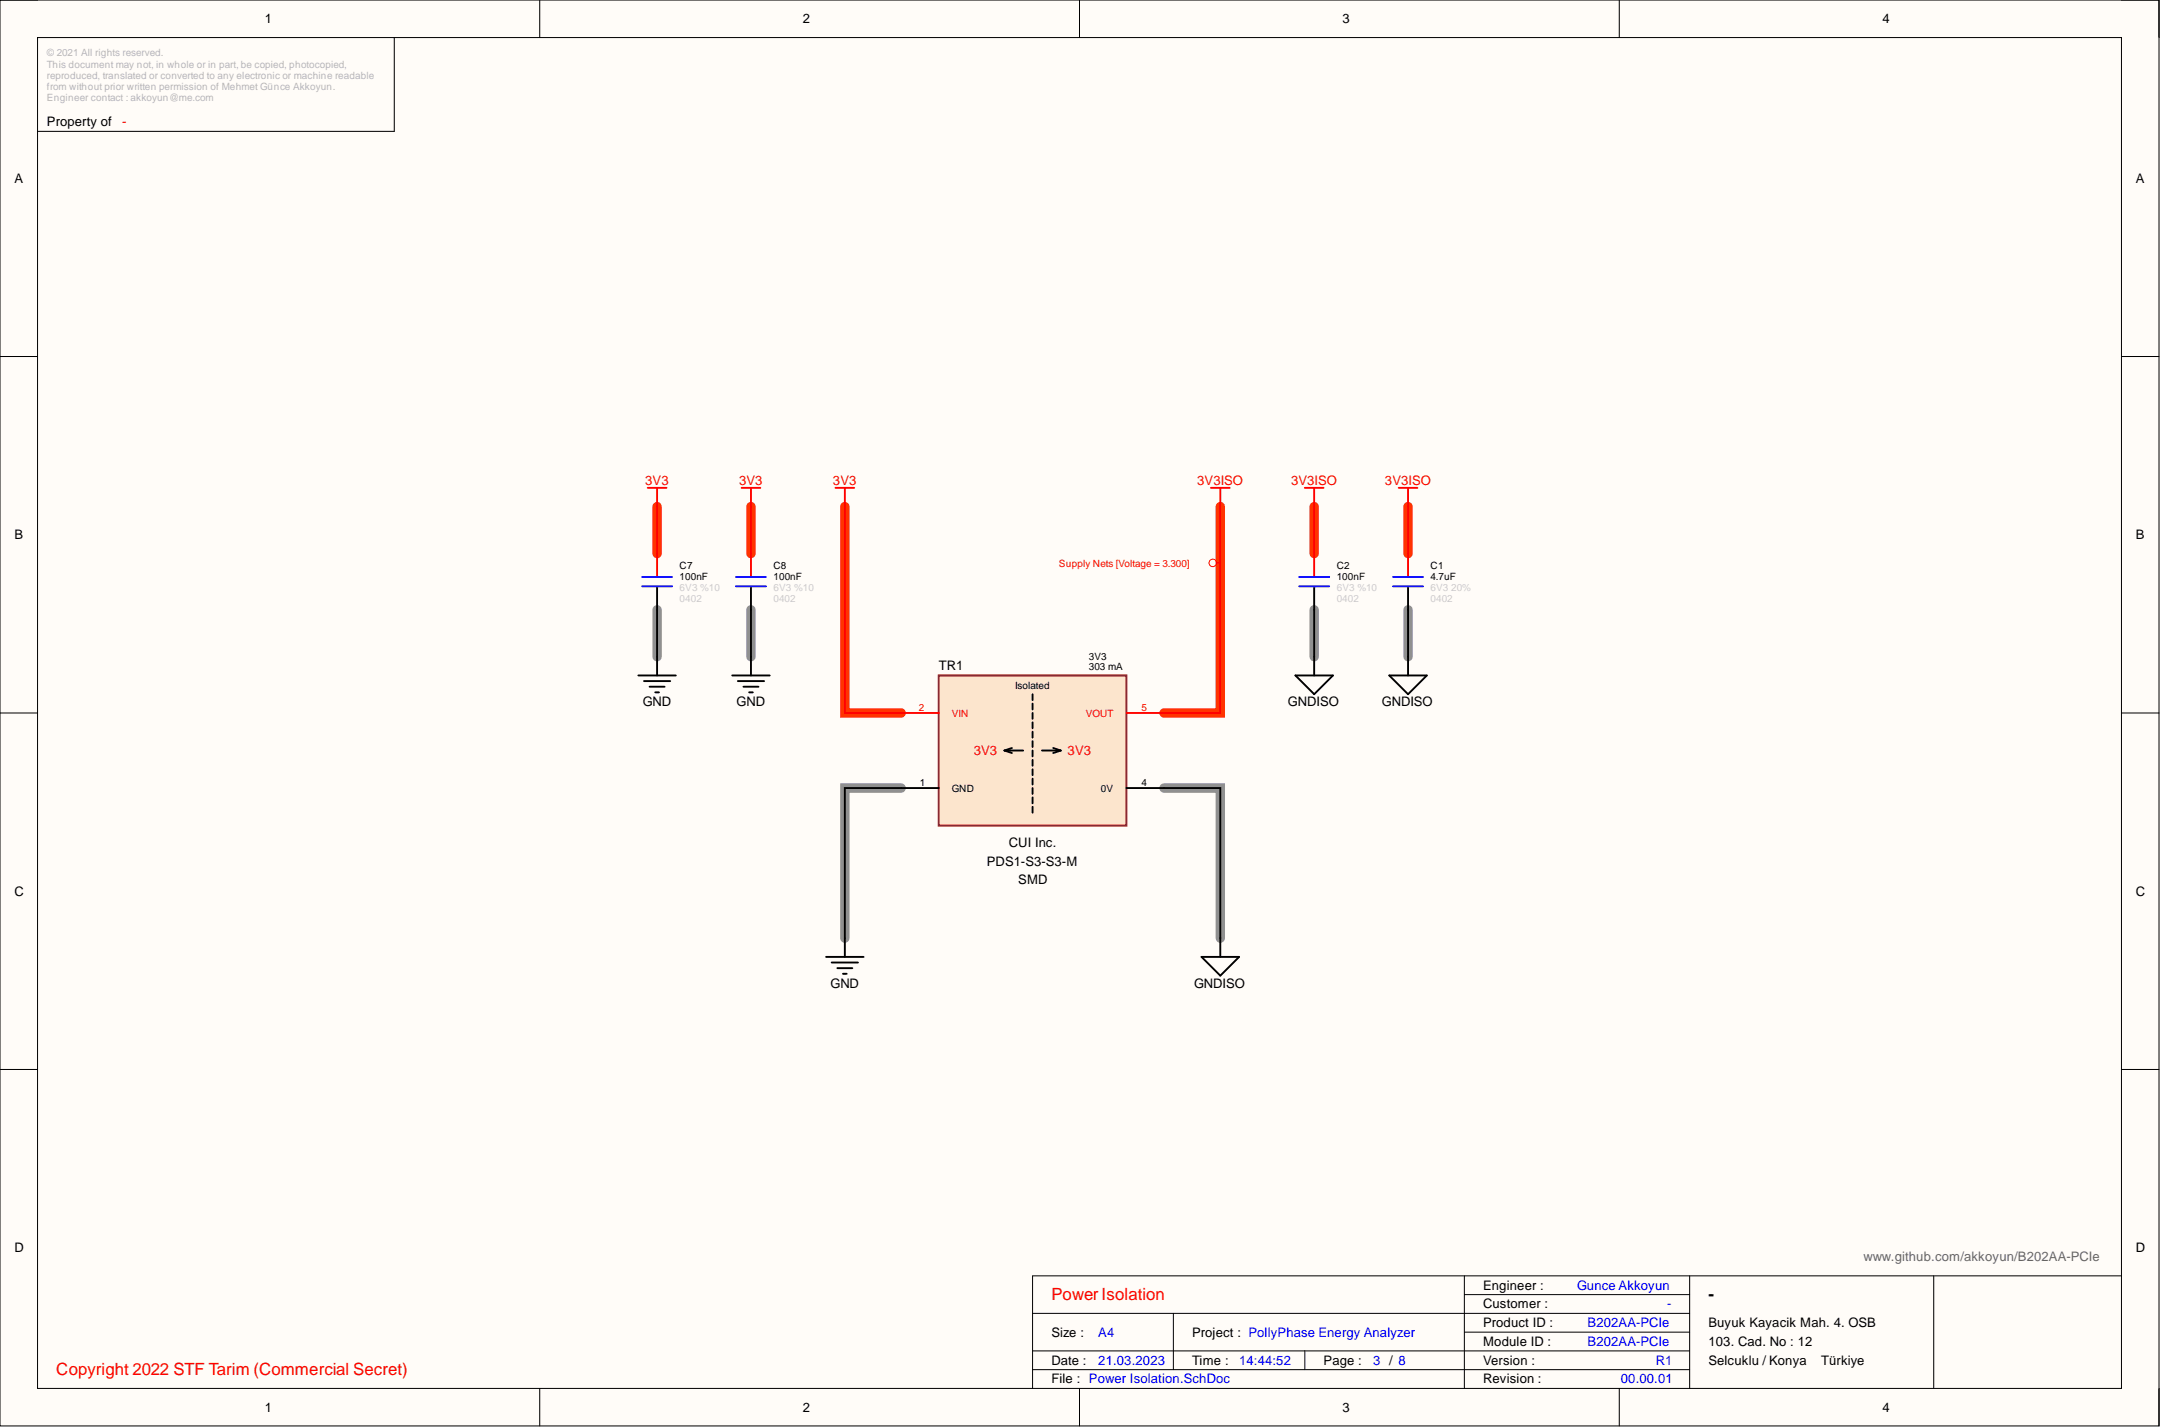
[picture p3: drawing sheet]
<svg xmlns="http://www.w3.org/2000/svg" width="292mm" height="193mm" viewBox="0 0 292 193" stroke-linecap="round" stroke-linejoin="round" font-family="sans-serif">
<path d="M0 0h291.8v192.7h-291.8z" fill-rule="evenodd" fill="#fffcf8"/>
<path d="M0 0h291.8v192.7h-291.8z" fill="none" stroke="#000" stroke-width=".14"/>
<path d="M5.1 5.1h281.7v182.5h-281.7z" fill-rule="evenodd" fill="#fffcf8"/>
<g fill="none" stroke="#000" stroke-width=".14">
<path d="M0 0h5.1M5.1 5.1h281.7v182.5h-281.7zM53.3 5.1v12.7h-48.2M73 0v5.1M145.9 0v5.1M218.9 0v5.1M286.8 0h5v5.1M0 48.2h5.1M286.8 48.2h5M0 96.3h5.1M286.8 96.3h5M0 144.5h5.1"/>
<path d="M286.8 144.5h5M139.6 177.5h88.8M158.6 177.5v7.6M197.9 174.9h30.5M197.9 172.4v15.2M228.4 172.4v15.2M261.4 172.4v15.2M286.8 172.4h-147.2v15.2M73 187.6v5.1M139.6 182.6h88.8M139.6 185.1h88.8M145.9 187.6v5.1"/>
<path d="M176.4 182.6v2.5M197.9 180h30.5M218.9 187.6v5.1M291.8 187.6v5.1"/>
</g>
<path d="M88.8 82.4v6.3M101.5 82.4v6.3M177.6 82.4v6.3M190.3 82.4v6.3M121.8 106.5h-7.6v20.3M157.3 106.5h7.6v20.3" fill="none" stroke="#909090" stroke-width="1.3"/>
<path d="M88.8 68.5v6.3M101.5 68.5v6.3M114.2 68.5v27.8h7.6M164.9 68.5v27.8h-7.6M177.6 68.5v6.3M190.3 68.5v6.3" fill="none" stroke="#f30" stroke-width="1.3"/>
<g fill="none" stroke="#f00" stroke-width=".25">
<path d="M87.5 65.9h2.6M88.8 65.9v2.6M88.8 74.8v3M100.2 65.9h2.6M101.5 65.9v2.6M101.5 74.8v3M112.9 65.9h2.6M114.2 65.9v2.6M163.7 65.9h2.5M164.9 65.9v2.6M176.4 65.9h2.5M177.6 65.9v2.6"/>
<path d="M177.6 74.8v3M189.1 65.9h2.5M190.3 65.9v2.6M190.3 74.8v3"/>
</g>
<g fill="none" stroke="#000" stroke-width=".25">
<path d="M88.8 79.4v3M101.5 79.4v3M177.6 79.4v3M190.3 79.4v3M86.3 91.3h5.1M87 92h3.6M87.8 92.8h2M88.6 93.6h.5M88.8 88.7v2.6M99 91.3h5M99.7 92h3.6M100.5 92.8h2"/>
<path d="M101.3 93.6h.5M101.5 88.7v2.6M175.1 91.3h5.1l-2.6 2.5zM177.6 88.7v2.6M187.8 91.3h5.1l-2.6 2.5zM190.3 88.7v2.6M111.7 129.3h5M112.4 130.1h3.6M113.2 130.8h2M113.9 131.6h.5M114.2 126.8v2.5M162.4 129.3h5.1l-2.6 2.5z"/>
<path d="M164.9 126.8v2.5"/>
</g>
<g fill="none" stroke="#f00" stroke-width=".14">
<path d="M164.4 76.1h.5"/>
<circle cx="163.9" cy="76.1" r=".51"/>
</g>
<path d="M86.8 78h4M86.8 79.2h4M99.5 78h4M99.5 79.2h4M175.6 78h4.1M175.6 79.2h4.1M188.3 78h4.1M188.3 79.2h4.1" fill="none" stroke="#00f" stroke-width=".25"/>
<path d="M126.9 91.3h25.4v20.3h-25.4z" fill-rule="evenodd" fill="#fce5cd"/>
<path d="M126.9 91.3h25.4v20.3h-25.4z" fill="none" stroke="#800000" stroke-width=".25"/>
<path d="M88.8 68.5v6.3M101.5 68.5v6.3M114.2 68.5v27.8h12.7M164.9 68.5v27.8h-12.6M177.6 68.5v6.3M190.3 68.5v6.3" fill="none" stroke="#f00" stroke-width=".25"/>
<g fill="none" stroke="#000" stroke-width=".25">
<path d="M88.8 82.4v6.3M101.5 82.4v6.3M139.6 93.8v.8M139.6 95.1v.8M139.6 96.3v.8M139.6 97.6v.8M139.6 98.9v.8M177.6 82.4v6.3M190.3 82.4v6.3M126.9 106.5h-12.7v20.3M135.8 101.4h2.5M135.8 101.4l1 .4"/>
<path d="M136.8 101.1l-1 .3M139.6 100.2v.7M139.6 101.4v.8M139.6 102.7v.8M139.6 104v.7M139.6 105.2v.8M139.6 106.5v.8M139.6 107.8v.8M139.6 109v.8M140.8 101.4h2.6M142.4 101.1l1 .3M143.4 101.4l-1 .4"/>
<path d="M152.3 106.5h12.6v20.3"/>
</g>
<g font-size="2.3" fill="#f00">
<text x="142.1" y="175.7">Power Isolation</text>
<text x="7.6" y="185.8">Copyright 2022 STF Tarim (Commercial Secret)</text>
</g>
<text font-size="2.3" x="230.9" y="175.7">-</text>
<g font-size="1.8">
<text x="35.8" y="3.1">1</text>
<text x="108.5" y="3.1">2</text>
<text x="181.4" y="3.1">3</text>
<text x="254.4" y="3.1">4</text>
<text x="6.3" y="17.1">Property of</text>
<text x="1.9" y="24.7">A</text>
<text x="288.7" y="24.7">A</text>
<text x="1.9" y="72.9">B</text>
<text x="288.7" y="72.9">B</text>
<text x="86.9" y="95.4">GND</text>
<text x="99.6" y="95.4">GND</text>
<text x="126.9" y="90.6">TR1</text>
<text x="174.1" y="95.4">GNDISO</text>
<text x="186.8" y="95.4">GNDISO</text>
<text x="133.4" y="117">PDS1-S3-S3-M</text>
<text x="136.4" y="114.4">CUI Inc.</text>
<text x="137.6" y="119.5">SMD</text>
<text x="1.9" y="121">C</text>
<text x="288.7" y="121">C</text>
<text x="112.2" y="133.4">GND</text>
<text x="161.4" y="133.4">GNDISO</text>
<text x="1.9" y="169.2">D</text>
<text x="288.7" y="169.2">D</text>
<text x="200.5" y="174.3">Engineer :</text>
<text x="200.5" y="176.8">Customer :</text>
<text x="200.5" y="179.3">Product ID :</text>
<text x="230.9" y="179.3">Buyuk Kayacik Mah. 4. OSB</text>
<text x="142.1" y="184.4">Date :</text>
<text x="142.1" y="180.6">Size :</text>
<text x="161.1" y="184.4">Time :</text>
<text x="161.1" y="180.6">Project : PollyPhase Energy Analyzer</text>
<text x="178.9" y="184.4">Page :</text>
<text x="200.5" y="181.9">Module ID :</text>
<text x="200.5" y="184.4">Version :</text>
<text x="230.9" y="181.9">103. Cad. No : 12</text>
<text x="230.9" y="184.4">Selcuklu / Konya</text>
<text x="246.2" y="184.4">Türkiye</text>
<text x="35.8" y="190.7">1</text>
<text x="108.5" y="190.7">2</text>
<text x="142.1" y="186.9">File : Power Isolation.SchDoc</text>
<text x="181.4" y="190.7">3</text>
<text x="200.5" y="186.9">Revision :</text>
<text x="254.4" y="190.7">4</text>
</g>
<g font-size="1.8" fill="#f00">
<text x="16.5" y="17.1">-</text>
<text x="87.2" y="65.5">3V3</text>
<text x="99.9" y="65.5">3V3</text>
<text x="112.6" y="65.5">3V3</text>
<text x="161.8" y="65.5">3V3ISO</text>
<text x="174.5" y="65.5">3V3ISO</text>
<text x="187.2" y="65.5">3V3ISO</text>
<text x="131.6" y="102">3V3</text>
<text x="144.3" y="102">3V3</text>
</g>
<text font-size="1.8" fill="#666" x="251.9" y="170.5">www.github.com/akkoyun/B202AA-PCIe</text>
<g font-size="1.8" fill="#00f">
<text x="213.2" y="174.3">Gunce Akkoyun</text>
<text x="214.6" y="179.3">B202AA-PCIe</text>
<text x="225.3" y="176.8">-</text>
<text x="148.5" y="184.4">21.03.2023</text>
<text x="148.5" y="180.6">A4</text>
<text x="167.5" y="184.4">14:44:52</text>
<text x="185.6" y="184.4">3 / 8</text>
<text x="214.6" y="181.9">B202AA-PCIe</text>
<text x="223.8" y="184.4">R1</text>
<text x="219.1" y="186.9">00.00.01</text>
</g>
<g font-size="1.4" fill="#b7b7b7">
<text x="6.3" y="7.6">© 2021 All rights reserved.</text>
<text x="6.3" y="9.1">This document may not, in whole or in part, be copied, photocopied,</text>
<text x="6.3" y="10.7">reproduced, translated or converted to any electronic or machine readable</text>
<text x="6.3" y="12.2">from without prior written permission of Mehmet Günce Akkoyun.</text>
<text x="6.3" y="13.7">Engineer contact : akkoyun@me.com</text>
</g>
<g font-size="1.4">
<text x="91.9" y="76.8">C7</text>
<text x="104.6" y="76.8">C8</text>
<text x="180.7" y="76.8">C2</text>
<text x="193.4" y="76.8">C1</text>
<text x="91.9" y="78.3">100nF</text>
<text x="104.6" y="78.3">100nF</text>
<text x="180.7" y="78.3">100nF</text>
<text x="193.4" y="78.3">4.7uF</text>
<text x="147.2" y="89.2">3V3</text>
<text x="137.2" y="93.1">Isolated</text>
<text x="147.2" y="90.5">303 mA</text>
<text x="124.3" y="106.2">1</text>
<text x="128.7" y="107">GND</text>
<text x="148.8" y="107">0V</text>
<text x="154.3" y="106.2">4</text>
</g>
<g font-size="1.4" fill="#f00">
<text x="143.1" y="76.6">Supply Nets [Voltage = 3.300]</text>
<text x="124.2" y="96.1">2</text>
<text x="128.7" y="96.9">VIN</text>
<text x="146.8" y="96.9">VOUT</text>
<text x="154.3" y="96.1">5</text>
</g>
<g font-size="1.4" fill="#ccc">
<text x="91.9" y="79.9">6V3 %10</text>
<text x="91.9" y="81.4">0402</text>
<text x="104.6" y="79.9">6V3 %10</text>
<text x="104.6" y="81.4">0402</text>
<text x="180.7" y="79.9">6V3 %10</text>
<text x="180.7" y="81.4">0402</text>
<text x="193.4" y="81.4">0402</text>
<text x="193.4" y="79.9">6V3</text>
<text x="196.2" y="79.9">20%</text>
</g>
</svg>
